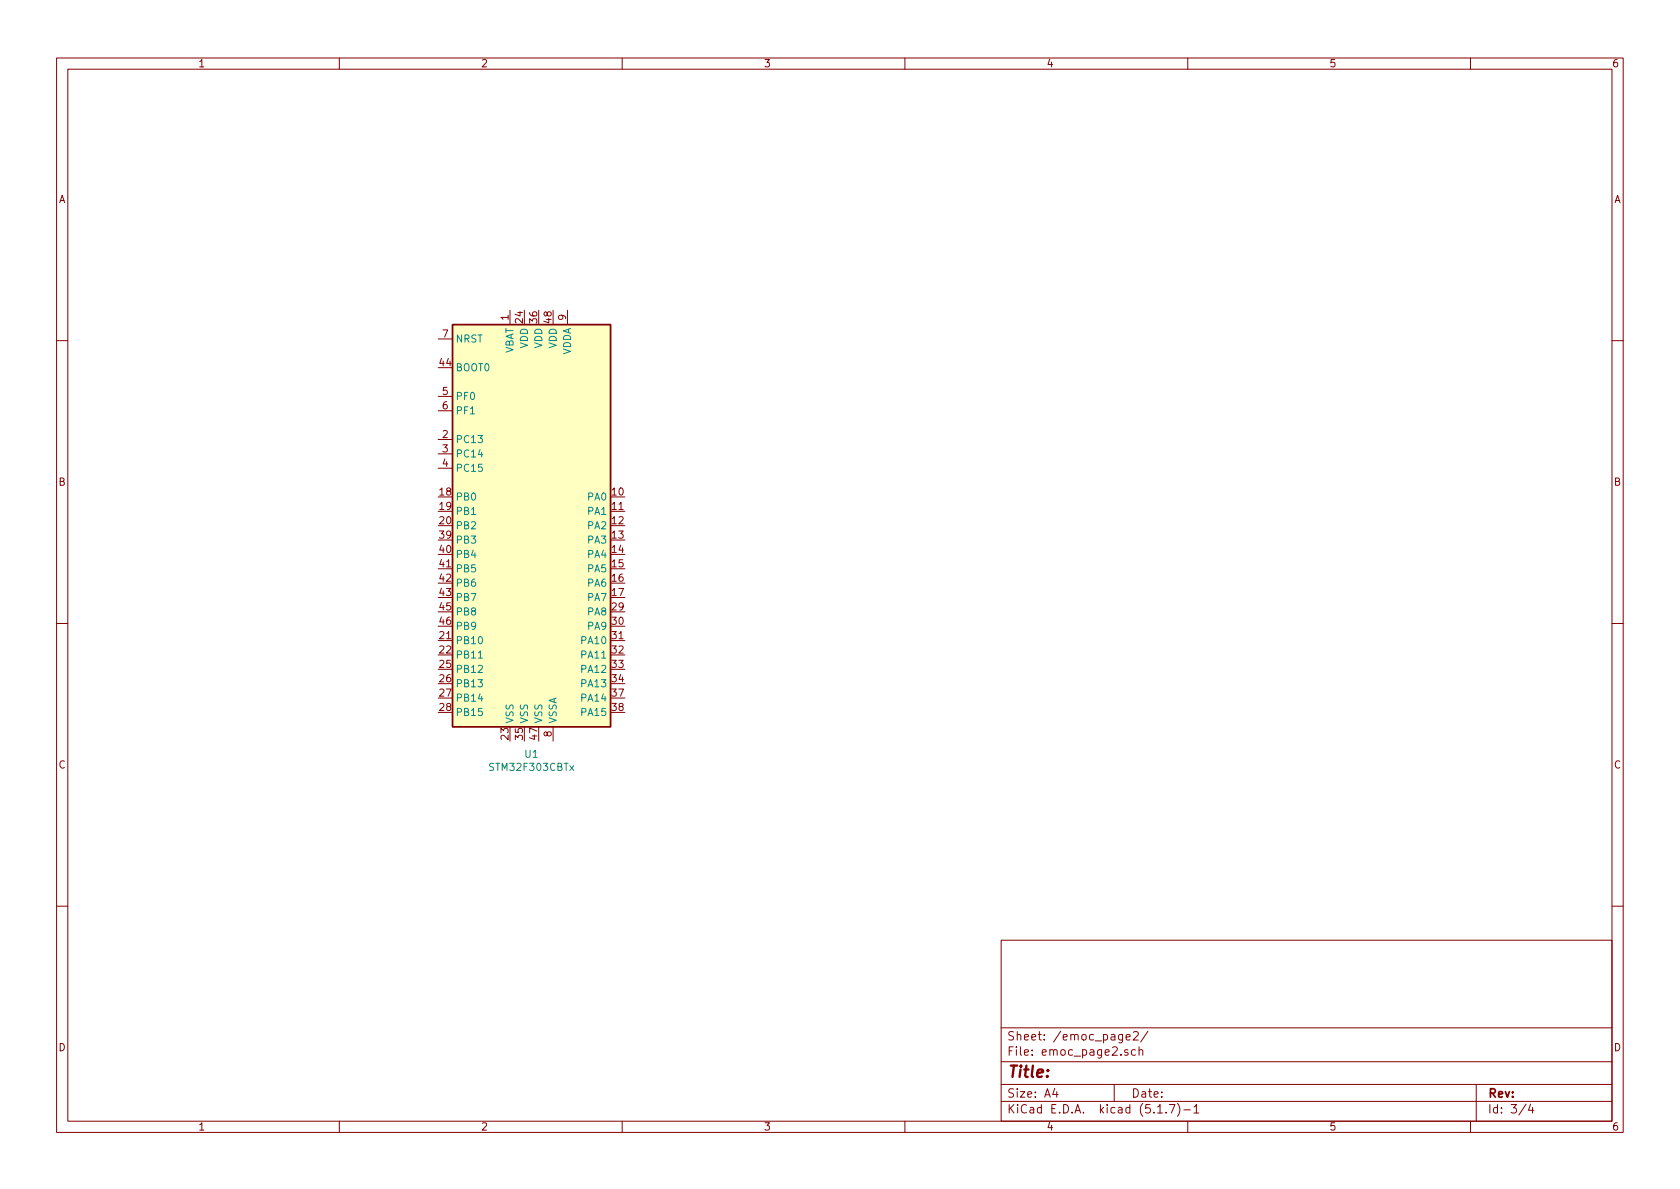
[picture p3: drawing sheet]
<svg xmlns="http://www.w3.org/2000/svg" width="297mm" height="210mm" viewBox="0 0 297 210" stroke-linecap="round" stroke-linejoin="round" font-family="sans-serif">
<g fill="none" stroke="#840000" stroke-width=".18">
<path d="M10 10.3h277v189.9h-277zM12 12.2h273v186.1h-273zM60 10.3v1.9M110 10.3v1.9M160 10.3v1.9M210 10.3v1.9M260 10.3v1.9M77.5 59.9h2.5M90.2 54.9v2.5M100.3 54.9v2.5M10 60.2h2M77.5 77.7h2.5"/>
<path d="M77.5 70.1h2.5M77.5 72.6h2.5M285 60.2h2M77.5 80.3h2.5M77.5 82.8h2.5M10 110.3h2M285 110.3h2M97.8 128.5v2.6M10 160.2h2M177 166.3h108v32h-108zM285 160.2h2M60 198.3v1.9"/>
<path d="M110 198.3v1.9M160 198.3v1.9M177 194.8h108M177 191.8h108M177 187.8h108M177 181.8h108M186.5 192.5l-.4 1h1M186.8 193v1M197 191.8v3M199.1 183.4l.7-.1v-.3l-.5-.1-.2 .2 .1 .7h.6M199.4 185.7a.37 .37 0 0 0-.6 .1l.1 .2 .5 .2 .1 .1-.2 .3-.5-.1M200.4 182.6l.2-.2h.4l.2 .2 .1 .2-1 1.1h1"/>
<path d="M200.8 185.7l-.5-.1-.2 .3 .1 .6h.6M201.4 185.7h.1a.37 .37 0 0 1 .6 .1v.8M201.4 185.1v1.5M203 182.3l-1.3 2M204.7 196.8h.8M206.2 196.7v.1M206.8 195.3h.9l-.6 1.5M208.2 195.1a1.71 1.71 0 0 1 0 2.3M209.3 196.3h1.2M210 198.3v1.9M211.1 195.8l.4-.5v1.5M211.1 196.8h.9"/>
<path d="M260 198.3v1.9M261 191.8v6.5M269.8 195.2l-1.2 2M270.6 195.2l-.3 1.1h.9M271 195.8v1"/>
</g>
<path d="M80 57.4h27.9v71.1h-27.9z" fill="#ffffc2" stroke="#ffffc2" stroke-width=".18"/>
<path d="M80 57.4h27.9v71.1h-27.9z" fill="none" stroke="#840000" stroke-width=".25"/>
<path d="M84.6 116.4h.7" fill="none" stroke="#008484" stroke-width=".18"/>
<text font-size="2.8" fill="#840000" x="178" y="190.5">Title:</text>
<g font-size="2.1" fill="#840000">
<text x="178" y="184">Sheet: /emoc_page2/</text>
<text x="178" y="186.7">File: emoc_page2.sch</text>
<text x="178" y="196.9">KiCad E.D.A. kicad (5.1.7)-1</text>
<text x="178" y="194.1">Size: A4</text>
<text x="200" y="194.1">Date:</text>
<text x="263" y="194.1">Rev:</text>
<text x="263" y="196.9">Id: 3/4</text>
</g>
<g font-size="1.8" fill="#840000">
<text x="35" y="11.9">1</text>
<text x="85" y="11.9">2</text>
<text x="135" y="11.9">3</text>
<text x="185" y="11.9">4</text>
<text x="235" y="11.9">5</text>
<text x="285" y="11.9">6</text>
<text x="10.4" y="35.9">A</text>
<text x="285.4" y="35.9">A</text>
<text x="78.3" y="59.7">7</text>
<text x="89.9" y="56.6" transform="rotate(-90 89.9 56.6)">1</text>
<text x="92.5" y="57.1" transform="rotate(-90 92.5 57.1)">24</text>
<text x="95" y="57.1" transform="rotate(-90 95 57.1)">36</text>
<text x="97.5" y="57.1" transform="rotate(-90 97.5 57.1)">48</text>
<text x="100.1" y="56.6" transform="rotate(-90 100.1 56.6)">9</text>
<text x="77.8" y="64.8">44</text>
<text x="78.3" y="69.8">5</text>
<text x="78.3" y="77.5">2</text>
<text x="78.3" y="72.4">6</text>
<text x="78.3" y="80">3</text>
<text x="78.3" y="82.5">4</text>
<text x="10.4" y="85.9">B</text>
<text x="77.8" y="87.6">18</text>
<text x="108.3" y="87.6">10</text>
<text x="285.4" y="85.9">B</text>
<text x="77.8" y="90.2">19</text>
<text x="77.8" y="92.7">20</text>
<text x="77.8" y="95.2">39</text>
<text x="108.3" y="90.2">11</text>
<text x="108.3" y="92.7">12</text>
<text x="108.3" y="95.2">13</text>
<text x="77.8" y="97.8">40</text>
<text x="77.8" y="100.3">41</text>
<text x="108.3" y="97.8">14</text>
<text x="108.3" y="100.3">15</text>
<text x="77.8" y="102.9">42</text>
<text x="77.8" y="105.4">43</text>
<text x="77.8" y="107.9">45</text>
<text x="108.3" y="102.9">16</text>
<text x="108.3" y="105.4">17</text>
<text x="108.3" y="107.9">29</text>
<text x="77.8" y="113">21</text>
<text x="77.8" y="110.5">46</text>
<text x="108.3" y="113">31</text>
<text x="108.3" y="110.5">30</text>
<text x="77.8" y="115.6">22</text>
<text x="77.8" y="118.1">25</text>
<text x="108.3" y="115.6">32</text>
<text x="108.3" y="118.1">33</text>
<text x="77.8" y="120.6">26</text>
<text x="77.8" y="123.2">27</text>
<text x="77.8" y="125.7">28</text>
<text x="108.3" y="120.6">34</text>
<text x="108.3" y="123.2">37</text>
<text x="108.3" y="125.7">38</text>
<text x="89.9" y="130.8" transform="rotate(-90 89.9 130.8)">23</text>
<text x="92.5" y="130.8" transform="rotate(-90 92.5 130.8)">35</text>
<text x="95" y="130.8" transform="rotate(-90 95 130.8)">47</text>
<text x="97.5" y="130.3" transform="rotate(-90 97.5 130.3)">8</text>
<text x="10.4" y="135.9">C</text>
<text x="285.4" y="135.9">C</text>
<text x="10.4" y="185.9">D</text>
<text x="285.4" y="185.9">D</text>
<text x="35" y="199.9">1</text>
<text x="85" y="199.9">2</text>
<text x="135" y="199.9">3</text>
<text x="185" y="199.9">4</text>
<text x="235" y="199.9">5</text>
<text x="285" y="199.9">6</text>
</g>
<g font-size="1.8" fill="#008484">
<text x="80.5" y="65.7">BOOT0</text>
<text x="80.5" y="60.6">NRST</text>
<text x="90.8" y="62.7" transform="rotate(-90 90.8 62.7)">VBAT</text>
<text x="93.3" y="61.6" transform="rotate(-90 93.3 61.6)">VDD</text>
<text x="95.9" y="61.6" transform="rotate(-90 95.9 61.6)">VDD</text>
<text x="98.4" y="61.6" transform="rotate(-90 98.4 61.6)">VDD</text>
<text x="101" y="62.9" transform="rotate(-90 101 62.9)">VDDA</text>
<text x="80.5" y="70.7">PF0</text>
<text x="80.5" y="73.3">PF1</text>
<text x="80.5" y="78.4">PC13</text>
<text x="80.5" y="80.9">PC14</text>
<text x="80.5" y="83.4">PC15</text>
<text x="80.5" y="88.5">PB0</text>
<text x="104" y="88.5">PA0</text>
<text x="80.5" y="91.1">PB1</text>
<text x="80.5" y="93.6">PB2</text>
<text x="104" y="91.1">PA1</text>
<text x="104" y="93.6">PA2</text>
<text x="80.5" y="96.1">PB3</text>
<text x="80.5" y="98.7">PB4</text>
<text x="80.5" y="101.2">PB5</text>
<text x="104" y="96.1">PA3</text>
<text x="104" y="98.7">PA4</text>
<text x="104" y="101.2">PA5</text>
<text x="80.5" y="103.8">PB6</text>
<text x="80.5" y="106.3">PB7</text>
<text x="104" y="103.8">PA6</text>
<text x="104" y="106.3">PA7</text>
<text x="80.5" y="113.9">PB10</text>
<text x="80.5" y="108.8">PB8</text>
<text x="80.5" y="111.4">PB9</text>
<text x="103" y="113.9">PA10</text>
<text x="104" y="108.8">PA8</text>
<text x="104" y="111.4">PA9</text>
<text x="80.5" y="116.5">PB11</text>
<text x="80.5" y="119">PB12</text>
<text x="103" y="116.5">PA11</text>
<text x="103" y="119">PA12</text>
<text x="80.5" y="121.5">PB13</text>
<text x="80.5" y="124.1">PB14</text>
<text x="103" y="121.5">PA13</text>
<text x="103" y="124.1">PA14</text>
<text x="80.5" y="126.6">PB15</text>
<text x="90.8" y="128" transform="rotate(-90 90.8 128)">VSS</text>
<text x="93.3" y="128" transform="rotate(-90 93.3 128)">VSS</text>
<text x="95.9" y="128" transform="rotate(-90 95.9 128)">VSS</text>
<text x="98.4" y="128" transform="rotate(-90 98.4 128)">VSSA</text>
<text x="103" y="126.6">PA15</text>
<text x="86.8" y="136.3">STM32F303CBTx</text>
<text x="92.9" y="134">U1</text>
</g>
</svg>
